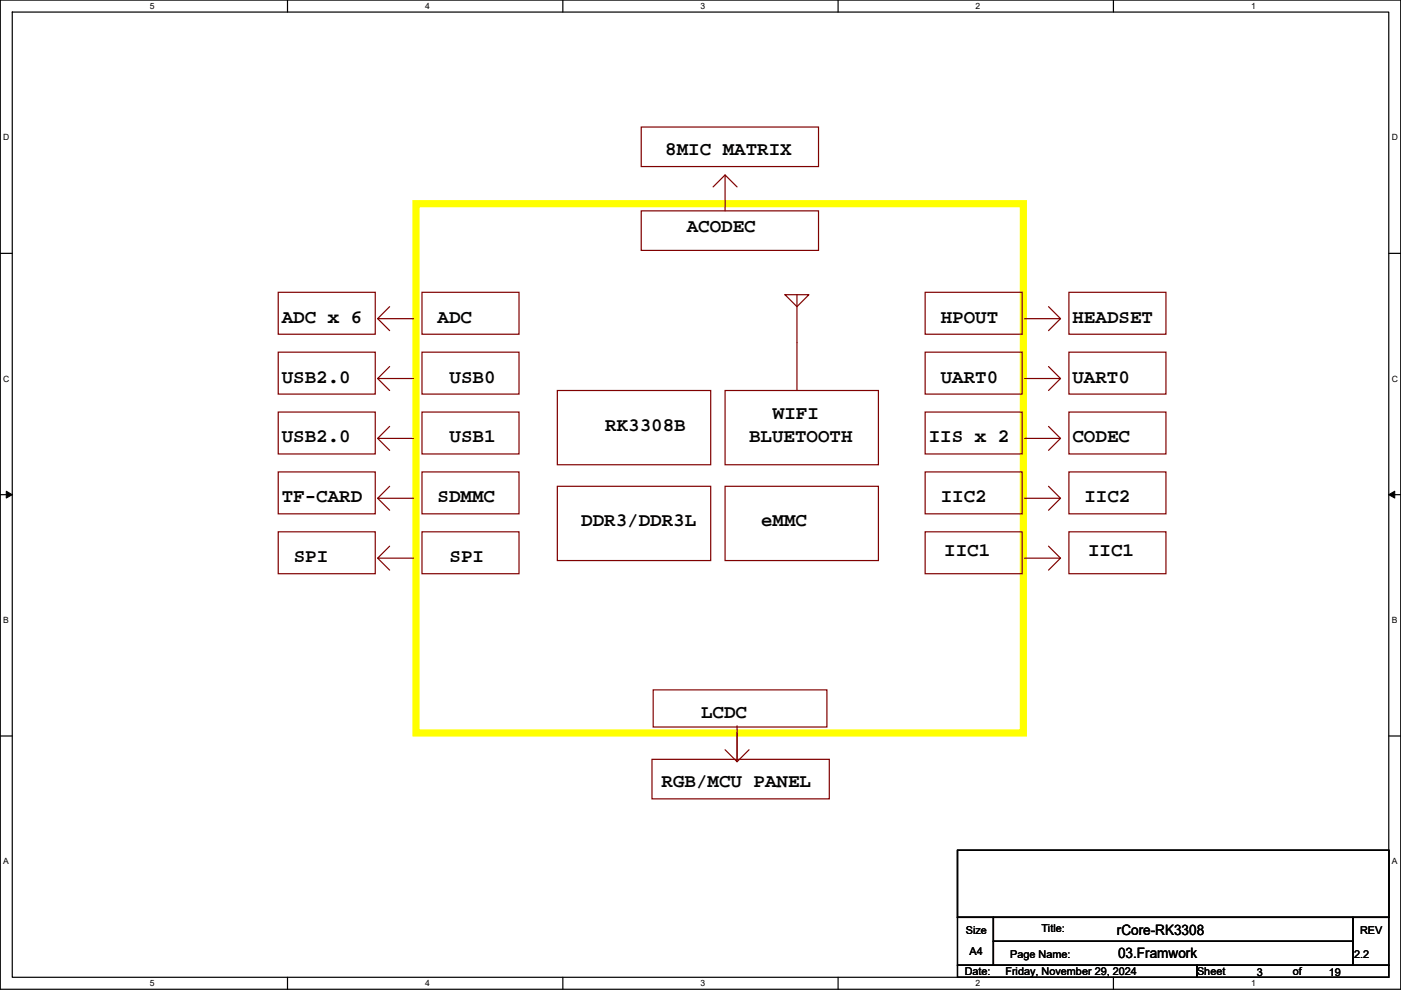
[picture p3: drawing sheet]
<svg xmlns="http://www.w3.org/2000/svg" width="297mm" height="210mm" viewBox="0 0 297 210" stroke-linecap="round" stroke-linejoin="round" font-family="sans-serif">
<path d="M.1 0h296.9v209.8h-296.9zM2.6 2.6h291.8v204.7h-291.8z" fill="none" stroke="#000" stroke-width=".25"/>
<g fill="#fff">
<path d="M31.8 .3h1v2h-1z"/>
<path d="M31.8 207.5h1v2.1h-1z"/>
</g>
<path d="M61 0v2.6M61 207.3v2.5" fill="none" stroke="#000" stroke-width=".25"/>
<g fill="#fff">
<path d="M90.1 .3h1v2h-1z"/>
<path d="M90.1 207.5h1v2.1h-1z"/>
</g>
<path d="M119.3 0v2.6M119.3 207.3v2.5" fill="none" stroke="#000" stroke-width=".25"/>
<g fill="#fff">
<path d="M148.5 .3h1v2h-1z"/>
<path d="M148.5 207.5h1v2.1h-1z"/>
</g>
<path d="M177.7 0v2.6M177.7 207.3v2.5" fill="none" stroke="#000" stroke-width=".25"/>
<g fill="#fff">
<path d="M206.9 .3h1v2h-1z"/>
<path d="M206.9 207.5h1v2.1h-1z"/>
</g>
<path d="M236.1 0v2.6M236.1 207.3v2.5" fill="none" stroke="#000" stroke-width=".25"/>
<g fill="#fff">
<path d="M265.2 .3h1v2h-1z"/>
<path d="M265.2 207.5h1v2.1h-1z"/>
<path d="M.7 28.2h1.3v2h-1.3z"/>
<path d="M295.1 28.2h1.3v2h-1.3z"/>
<path d="M.7 79.3h1.3v2.1h-1.3z"/>
<path d="M295.1 79.3h1.3v2.1h-1.3z"/>
</g>
<path d="M.1 53.7h2.5M294.4 53.7h2.6" fill="none" stroke="#000" stroke-width=".25"/>
<g fill="#fff">
<path d="M.7 130.5h1.2v2h-1.2z"/>
<path d="M295.1 130.5h1.2v2h-1.2z"/>
</g>
<path d="M.1 104.9h2.5M294.4 104.9h2.6" fill="none" stroke="#000" stroke-width=".25"/>
<path d="M1.3 104.2l1.3 .7-1.3 .7zM294.4 104.9l1.3-.7v1.4z" fill="#000" stroke="#000" stroke-width=".21"/>
<g fill="#fff">
<path d="M.7 181.7h1.2v2h-1.2z"/>
<path d="M295.1 181.7h1.2v2h-1.2z"/>
</g>
<path d="M.1 156.1h2.5M294.4 156.1h2.6M203 180.4h91.4v14.2h-91.4zM203 194.6h7.6v10.1h-7.6zM210.6 194.6h76.2v5.1h-76.2zM210.6 199.7h76.2v5h-76.2zM286.8 194.6h7.6v10.1h-7.6zM203 204.7h50.8v2.6h-50.8zM253.8 204.7h40.6v2.6h-40.6z" fill="none" stroke="#000" stroke-width=".25"/>
<g fill="none" stroke="#800000" stroke-width=".25">
<path d="M136 26.9h37.5v8.4h-37.5zM153.7 37.1l-2.5 2.5M156.3 39.6l-2.6-2.5v7.6M136 44.7h37.5v8.4h-37.5zM59 74.7h20.6v8.9h-20.6zM59 62h20.6v8.9h-20.6zM80.1 67.6l2.5 2.5M82.6 77.7l-2.5 2.6h7.6M82.6 65l-2.5 2.6h7.6M89.5 74.7h20.5v8.9h-20.5zM89.5 62h20.5v8.9h-20.5zM166.4 62.5h5.1l-2.5 2.5z"/>
<path d="M169 62.5v20.3M196.1 74.7h20.6v8.9h-20.6zM196.1 62h20.6v8.9h-20.6zM217.2 67.6h7.7l-2.6 2.5M222.3 77.7l2.6 2.6M222.3 65l2.6 2.6M226.6 74.7h20.6v8.9h-20.6zM226.6 62h20.6v8.9h-20.6zM59 87.4h20.6v8.9h-20.6zM80.1 80.3l2.5 2.5M80.1 93l2.5 2.5M82.6 90.4l-2.5 2.6h7.6"/>
<path d="M89.5 87.4h20.5v8.9h-20.5zM118.2 82.8h32.5v15.8h-32.5zM153.7 82.8h32.5v15.8h-32.5zM196.1 87.4h20.6v8.9h-20.6zM217.2 93h7.7l-2.6 2.5M217.2 80.3h7.7l-2.6 2.5M222.3 90.4l2.6 2.6M226.6 87.4h20.6v8.9h-20.6zM59 100.1h20.6v8.9h-20.6zM59 112.8h20.6v8.9h-20.6zM80.1 105.7l2.5 2.5M80.1 118.4l2.5 2.5"/>
<path d="M82.6 103.1l-2.5 2.6h7.6M82.6 115.8l-2.5 2.6h7.6M89.5 112.8h20.5v8.9h-20.5zM89.5 100.1h20.5v8.9h-20.5zM118.2 103.1h32.5v15.8h-32.5zM153.7 103.1h32.5v15.8h-32.5zM196.1 112.8h20.6v8.9h-20.6zM196.1 100.1h20.6v8.9h-20.6zM217.2 105.7h7.7l-2.6 2.5M217.2 118.4h7.7l-2.6 2.5M222.3 103.1l2.6 2.6M222.3 115.8l2.6 2.6"/>
<path d="M226.6 112.8h20.6v8.9h-20.6zM226.6 100.1h20.6v8.9h-20.6zM138.5 146.3h36.8v7.9h-36.8zM156.3 155.5v5.3M156.3 153.9v7.7l-2.6-2.6M158.8 159l-2.5 2.6M138.2 161.1h37.6v8.3h-37.6z"/>
</g>
<path d="M88.2 43.2h128.8v112.3h-128.8z" fill="none" stroke="#ff0" stroke-width="1.5"/>
<g font-size="4.1">
<text x="141" y="32.9">8MIC MATRIX</text>
<text x="145.6" y="49.1">ACODEC</text>
<text x="59.8" y="68.5">ADC x 6</text>
<text x="92.8" y="68.5">ADC</text>
<text x="199.5" y="68.5">HPOUT</text>
<text x="227.4" y="68.5">HEADSET</text>
<text x="59.8" y="81.2">USB2.0</text>
<text x="95.3" y="81.2">USB0</text>
<text x="199.5" y="81.2">UART0</text>
<text x="227.4" y="81.2">UART0</text>
<text x="163.9" y="88.8">WIFI</text>
<text x="59.8" y="93.9">USB2.0</text>
<text x="95.3" y="93.9">USB1</text>
<text x="128.3" y="91.3">RK3308B</text>
<text x="158.8" y="93.9">BLUETOOTH</text>
<text x="196.9" y="93.9">IIS x 2</text>
<text x="227.4" y="93.9">CODEC</text>
<text x="59.8" y="106.6">TF-CARD</text>
<text x="92.8" y="106.6">SDMMC</text>
<text x="199.5" y="106.6">IIC2</text>
<text x="229.9" y="106.6">IIC2</text>
<text x="123.3" y="111.6">DDR3/DDR3L</text>
<text x="161.4" y="111.6">eMMC</text>
<text x="62.3" y="119.3">SPI</text>
<text x="95.3" y="119.3">SPI</text>
<text x="200.2" y="118">IIC1</text>
<text x="230.7" y="118">IIC1</text>
<text x="148.7" y="152.3">LCDC</text>
<text x="140.3" y="167">RGB/MCU PANEL</text>
</g>
<g font-size="3">
<text x="236.8" y="198.3">rCore-RK3308</text>
<text x="237" y="203.2">03.Framwork</text>
</g>
<g font-size="2.3">
<text x="220.8" y="197.7">Title:</text>
<text x="204.8" y="198.2">Size</text>
<text x="205.5" y="202.5">A4</text>
<text x="214.2" y="203.2">Page Name:</text>
<text x="287.1" y="203.2">2.2</text>
<text x="288.3" y="198.2">REV</text>
<text x="204.5" y="206.8">Date:</text>
<text x="213.2" y="206.8">Friday, November 29, 2024</text>
<text x="253.8" y="206.8">Sheet</text>
<text x="266.5" y="207.1">3</text>
<text x="274.1" y="206.8">of</text>
<text x="281.7" y="207.1">19</text>
</g>
<g font-size="1.8">
<text x="31.8" y="1.9">5</text>
<text x="90.1" y="1.9">4</text>
<text x="148.5" y="1.9">3</text>
<text x="206.9" y="1.9">2</text>
<text x="265.2" y="1.9">1</text>
<text x=".7" y="29.8">D</text>
<text x="295.1" y="29.8">D</text>
<text x=".7" y="81">C</text>
<text x="295.1" y="81">C</text>
<text x=".7" y="132.1">B</text>
<text x="295.1" y="132.1">B</text>
<text x=".7" y="183.3">A</text>
<text x="295.1" y="183.3">A</text>
<text x="31.8" y="209.2">5</text>
<text x="90.1" y="209.2">4</text>
<text x="148.5" y="209.2">3</text>
<text x="206.9" y="209.2">2</text>
<text x="265.2" y="209.2">1</text>
</g>
</svg>
